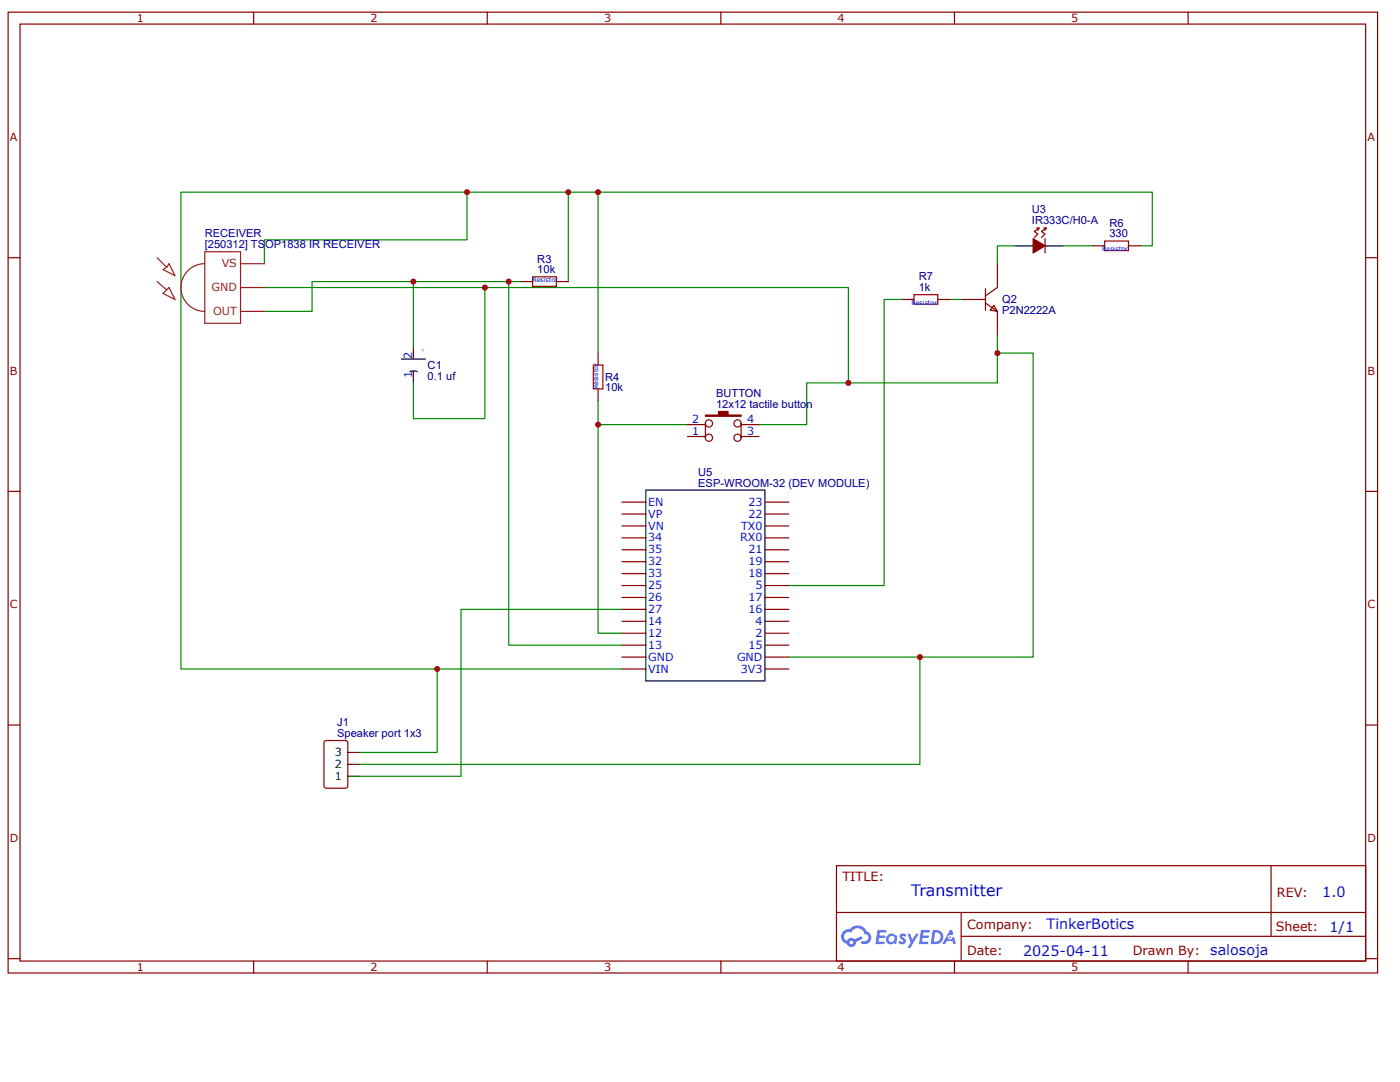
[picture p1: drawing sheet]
<svg xmlns="http://www.w3.org/2000/svg" width="279mm" height="216mm" viewBox="0 0 279 216" stroke-linecap="round" stroke-linejoin="round" font-family="sans-serif">
<g fill="none" stroke="#800" stroke-width=".24">
<path d="M1.6 2.4h273.3v191.7h-273.3zM4 4.8h268.5v187h-268.5zM50.6 2.4v2.4M97.2 2.4v2.4M143.9 2.4v2.4M190.5 2.4v2.4M237.1 2.4v2.4M1.6 51.4h2.4M272.5 51.4h2.4M1.6 98h2.4M272.5 98h2.4M1.6 144.7h2.4"/>
<path d="M272.5 144.7h2.4M166.9 172.7h105.6v19.1h-105.6zM253.7 172.8v14M1.6 191.3h2.4M50.6 191.8v2.3M97.2 191.8v2.3M143.9 191.8v2.3M167 182.1h105.5M190.5 191.8v2.3M191.8 186.8h80.7M191.8 182.1v9.5M237.1 191.8v2.3"/>
<path d="M272.5 191.3h2.4"/>
</g>
<g fill="#58f">
<path d="M179.7 186.4l.5-.1h.4l.3 .3-.3 .4a.31 .31 0 0 0-.2-.3 .31 .31 0 0 0-.4 .1l.1 .1a.8 .8 0 0 1 .6 .6 .8 .8 0 0 1-.2 .8l-.7 .1-.5-.4 .3-.3 .5 .3 .2-.3a1.11 1.11 0 0 1-.7-1.2z"/>
<path d="M181.1 186.3h.5l.5 1.2 .7-1.2h.6l-1.7 2.8h-.6l.6-1z"/>
<path d="M175.1 185.6l1.7 .1 .1 .1-.2 .3h-1.1l-.1 .6h1l.2 .2-.2 .3h-1.1l-.1 .7h1l.2 .1v.3l-1.8 .1z"/>
<path d="M183.8 185.6l1.7 .1 .1 .1-.2 .3h-1.1l-.1 .6h1l.2 .2-.2 .3-1.1-.1-.1 .8h1l.2 .1v.3l-1.8 .1z"/>
<path d="M189.6 185.6h.4l.3 .8-.4 .2a.46 .46 0 0 0-.7 .2 .46 .46 0 0 0 .3 .7 .46 .46 0 0 0 .6-.4l.3-.2 .4 1.5h-.6l-.1-.6h-1.2l-.3 .6h-.6z"/>
<path d="M186.1 185.6l-.4 2.8h.9a1.42 1.42 0 0 0 1.7-1.4 1.42 1.42 0 0 0-1.7-1.4zM186.6 186.1a.96 .96 0 0 1 1.1 1.1 .96 .96 0 0 1-1.3 .7z"/>
<path d="M177.2 186.5a1.04 1.04 0 0 0-.2 1.5 1.04 1.04 0 0 0 1.4 .2l.5 .2 .2-1.6-.4-.2a.94 .94 0 0 0-1.5-.1zM177.3 187.4a.62 .62 0 0 1 1.2 0 .62 .62 0 0 1-1.2 0z"/>
<path d="M168.3 185.8a1.48 1.48 0 0 0 .7 2.5 .95 .95 0 0 0 1.1 .7 .95 .95 0 0 0 .7-1l1.4-.7-.3-.5-1.3 .6a.96 .96 0 0 0-1.6 .3 .93 .93 0 0 1-.4-1.3 .93 .93 0 0 1 1.3-.3 1.4 1.4 0 0 1 1.4-.9 1.4 1.4 0 0 1 1.3 1.2 .77 .77 0 0 1 .7 .9 .77 .77 0 0 1-1.2 .5l-.2 .1v.3a1.31 1.31 0 0 0 1.8-.6 1.31 1.31 0 0 0-.7-1.7 2.06 2.06 0 0 0-3.5-.5l-.7 .1zM169.5 188.1a.4 .4 0 0 1 .8 0 .4 .4 0 0 1-.8 0z"/>
<circle cx="189.6" cy="187" r=".18"/>
</g>
<path d="M198.3 60.9l.7 1.2-1.4-.2z" fill="#fefefe"/>
<path d="M191.9 59.8h4.8M196.7 57.6v4.3M199 52.6v4.8l-2.3 1.6M196.7 60.5l2.3 1.6v4.8M198.3 60.9l.7 1.2-1.4-.2z" fill="none" stroke="#800" stroke-width=".24"/>
<path d="M202.6 49h3.6M208.6 49h3.5" fill="none" stroke="#000" stroke-width=".24"/>
<path d="M206.2 47.6l2.4 1.4-2.4 1.5z" fill="#800"/>
<g fill="none" stroke="#800" stroke-width=".24">
<path d="M103.9 56.2h2.4M111 56.2h2.4M180 59.8h2.4M187.2 59.8h2.3M206.2 47.6l2.4 1.4-2.4 1.5zM206.9 45.5h.5M207.1 46l.3-.5-1 .7 .7 .5-.7 .7M208.3 45.5h.5M208.6 46l.2-.5-1 .7 .8 .5-.8 .7M208.6 47.6v2.9M218.1 49h2.4M225.2 49h2.4"/>
<path d="M119.4 70.5v2.3M119.4 77.6v2.4M137.2 84.7h2.4M137.2 87.1h2.4M124.1 119.2h4.8M124.1 116.8h4.8M124.1 114.5h4.8M124.1 112.1h4.8M124.1 109.7h4.8M124.1 107.3h4.8M124.1 104.9h4.8M124.1 102.6h4.8"/>
<path d="M124.1 100.2h4.8M152.7 119.2h4.7M152.7 116.8h4.7M152.7 114.5h4.7M152.7 112.1h4.7M152.7 109.7h4.7M152.7 107.3h4.7M152.7 104.9h4.7M152.7 102.6h4.7M152.7 100.2h4.7M124.1 133.5h4.8M124.1 131.1h4.8"/>
<path d="M124.1 128.7h4.8M124.1 126.4h4.8M124.1 124h4.8M124.1 121.6h4.8M152.7 133.5h4.7M152.7 131.1h4.7M152.7 128.7h4.7M152.7 126.4h4.7M152.7 124h4.7M152.7 121.6h4.7M64.8 147.9l.3-.1h3.8l.5 .3v8.7l-.3 .4-4 .1-.4-.3v-8.8z"/>
</g>
<g fill="none" stroke="#080" stroke-width=".24">
<path d="M93.2 38.3v9.6h-40.4v4.7M93.2 38.3h136.8v10.7h-2.4M93.2 38.3h-57.1v95.2h88M113.4 38.3v17.9M119.4 38.3v32.2M52.8 57.4h116.5v19M82.5 56.2h21.4M96.8 57.4v26.1h-14.3v-7.1M101.5 56.2v72.5h22.6M180 59.8h-3.5v57h-19.1M189.5 59.8h2.4M202.6 49h-3.6v3.6"/>
<path d="M212.1 49h6M52.8 62.1h9.5v-5.9h20.2v13.1M119.4 80v4.7M199 66.9v9.5h-38v8.3h-9.5M199 70.5h7.2v60.6h-48.8M137.2 84.7h-17.8v41.7h4.7M87.3 133.5v16.6h-15.5M124.1 121.6h-32.1v33.3h-20.2M183.6 131.1v21.4h-111.8"/>
</g>
<path d="M80.1 71.6h4.8M81.8 74.1l.7-.1 .8 .2M82.5 69.3v2.3M82.5 74v2.4M128.9 97.8h23.8v38.1h-23.8zM69.4 150.1h2.4M69.4 154.9h2.4M69.4 152.5h2.4" fill="none" stroke="#000" stroke-width=".24"/>
<path d="M106.3 55.2h4.7v1.9h-4.7zM182.4 58.8h4.8v1.9h-4.8zM220.5 48.1h4.7v1.9h-4.7zM118.4 72.8h1.9v4.8h-1.9z" fill="none" stroke="#a00000" stroke-width=".24"/>
<path d="M31.4 51.4l1.9 1.9M31.4 56.2l1.9 1.6M32.5 58.6l1.2-1.2 1.2 2.4zM33.7 52.6l1.2 2.4-2.4-1.2 .8-.5zM40.9 52.6a4.8 4.8 0 0 0-4.8 4.8 4.8 4.8 0 0 0 4.8 4.7M40.9 50.2h7.1v14.3h-7.1zM48 57.4h4.8M48 52.6h4.8M48 62.1h4.8" fill="none" stroke="#8d2323" stroke-width=".24"/>
<path d="M140.8 82.8h2.6v-.7h1.9v.7h2.6v.3h-7.1z" fill="#800"/>
<g fill="none" stroke="#800" stroke-width=".24">
<path d="M139.6 84.7h1.2M139.6 87.1h1.2M140.8 82.8h2.6v-.7h1.9v.7h2.6v.3h-7.1zM140.8 84.5v2.8M147.9 84.7h3.6M147.9 87.1h3.6M147.9 84.5v2.8"/>
<circle cx="141.5" cy="87.3" r=".71"/>
<circle cx="141.5" cy="84.5" r=".71"/>
<circle cx="147.2" cy="84.5" r=".71"/>
<circle cx="147.2" cy="87.3" r=".71"/>
</g>
<g fill="#c00">
<circle cx="93.2" cy="38.3" r=".59"/>
<circle cx="119.4" cy="84.7" r=".59"/>
<circle cx="119.4" cy="38.3" r=".59"/>
<circle cx="82.5" cy="56.2" r=".59"/>
<circle cx="113.4" cy="38.3" r=".59"/>
<circle cx="101.5" cy="56.2" r=".59"/>
<circle cx="87.3" cy="133.5" r=".59"/>
<circle cx="183.6" cy="131.1" r=".59"/>
<circle cx="199" cy="70.5" r=".59"/>
<circle cx="169.3" cy="76.4" r=".59"/>
<circle cx="96.8" cy="57.4" r=".59"/>
</g>
<text font-size="3.2" fill="#00f" x="181.8" y="178.8">Transmitter</text>
<g font-size="2.9" fill="#00f">
<text x="263.9" y="179">1.0</text>
<text x="208.9" y="185.4">TinkerBotics</text>
<text x="265.3" y="185.9">1/1</text>
<text x="204.2" y="190.7">2025-04-11</text>
<text x="241.5" y="190.6">salosoja</text>
</g>
<g font-size="2.5" fill="#800">
<text x="168.1" y="175.8">TITLE:</text>
<text x="254.9" y="179">REV:</text>
<text x="193" y="185.4">Company:</text>
<text x="254.6" y="185.8">Sheet:</text>
<text x="193" y="190.6">Date:</text>
<text x="226.1" y="190.6">Drawn By:</text>
</g>
<g font-size="2.2" fill="#800">
<text x="27.3" y="4.5">1</text>
<text x="73.9" y="4.5">2</text>
<text x="120.6" y="4.5">3</text>
<text x="167.2" y="4.5">4</text>
<text x="213.8" y="4.5">5</text>
<text x="2" y="28.1">A</text>
<text x="272.9" y="28.1">A</text>
<text x="2" y="74.7">B</text>
<text x="272.9" y="74.7">B</text>
<text x="2" y="121.4">C</text>
<text x="272.9" y="121.4">C</text>
<text x="2" y="168">D</text>
<text x="272.9" y="168">D</text>
<text x="27.3" y="193.8">1</text>
<text x="73.9" y="193.8">2</text>
<text x="120.6" y="193.8">3</text>
<text x="167.2" y="193.8">4</text>
<text x="213.8" y="193.8">5</text>
</g>
<g font-size="2.2" fill="#000080">
<text x="40.9" y="47.4">RECEIVER</text>
<text x="206" y="44.8">IR333C/H0-A</text>
<text x="206" y="42.6">U3</text>
<text x="221.4" y="47.4">330</text>
<text x="221.4" y="45.2">R6</text>
<text x="40.9" y="49.5">[250312] TS</text>
<text x="52.9" y="49.5">OP1838 IR RECEIVER</text>
<text x="107.2" y="52.4">R3</text>
<text x="107.2" y="54.5">10k</text>
<text x="183.4" y="58.1">1k</text>
<text x="183.4" y="55.9">R7</text>
<text x="200" y="62.7">P2N2222A</text>
<text x="200" y="60.5">Q2</text>
<text x="85.3" y="75.7">0.1 uf</text>
<text x="85.3" y="73.6">C1</text>
<text x="120.8" y="76">R4</text>
<text x="120.8" y="78.1">10k</text>
<text x="142.9" y="81.4">12x12 tactile button</text>
<text x="142.9" y="79.3">BUTTON</text>
<text x="139.4" y="94.9">U5</text>
<text x="139.4" y="97.1">ESP-WROOM-32 (DEV MODULE)</text>
<text x="67.3" y="147.1">Speaker port 1x3</text>
<text x="67.3" y="144.9">J1</text>
</g>
<g font-size="2.2" fill="#8d2323">
<text x="44.2" y="53.3">VS</text>
<text x="42.2" y="58.1">GND</text>
<text x="42.5" y="62.8">OUT</text>
</g>
<g font-size="2.2" fill="#00f">
<text x="82.3" y="71.6" transform="rotate(-90 82.3 71.6)">2</text>
<text x="82.3" y="75.4" transform="rotate(-90 82.3 75.4)">1</text>
<text x="138.2" y="84.5">2</text>
<text x="138.2" y="86.9">1</text>
<text x="149.1" y="84.5">4</text>
<text x="149.1" y="86.9">3</text>
<text x="129.4" y="100.9">EN</text>
<text x="149.4" y="100.9">23</text>
<text x="129.4" y="103.3">VP</text>
<text x="129.4" y="105.7">VN</text>
<text x="147.9" y="105.7">TX0</text>
<text x="149.4" y="103.3">22</text>
<text x="129.4" y="108">34</text>
<text x="129.4" y="110.4">35</text>
<text x="129.4" y="112.8">32</text>
<text x="147.7" y="108">RX0</text>
<text x="149.4" y="112.8">19</text>
<text x="149.4" y="110.4">21</text>
<text x="129.4" y="115.2">33</text>
<text x="129.4" y="117.6">25</text>
<text x="129.4" y="119.9">26</text>
<text x="149.4" y="119.9">17</text>
<text x="149.4" y="115.2">18</text>
<text x="150.8" y="117.6">5</text>
<text x="129.4" y="122.3">27</text>
<text x="129.4" y="124.7">14</text>
<text x="149.4" y="122.3">16</text>
<text x="150.8" y="124.7">4</text>
<text x="129.4" y="127.1">12</text>
<text x="129.4" y="129.5">13</text>
<text x="129.4" y="131.8">GND</text>
<text x="147.1" y="131.8">GND</text>
<text x="149.4" y="129.5">15</text>
<text x="150.8" y="127.1">2</text>
<text x="129.4" y="134.2">VIN</text>
<text x="147.8" y="134.2">3V3</text>
</g>
<g font-size="2.2">
<text x="66.8" y="150.9">3</text>
<text x="66.8" y="155.6">1</text>
<text x="66.8" y="153.2">2</text>
</g>
<g font-size="1.3" fill="#00f">
<text x="220" y="50.1">Resistor</text>
<text x="106.3" y="56.2">Resistor</text>
<text x="181.9" y="60.8">Resistor</text>
<text x="119.4" y="77.6" transform="rotate(-90 119.4 77.6)">Resistor</text>
</g>
<text font-size="1.3" x="84" y="70.1">+</text>
</svg>
